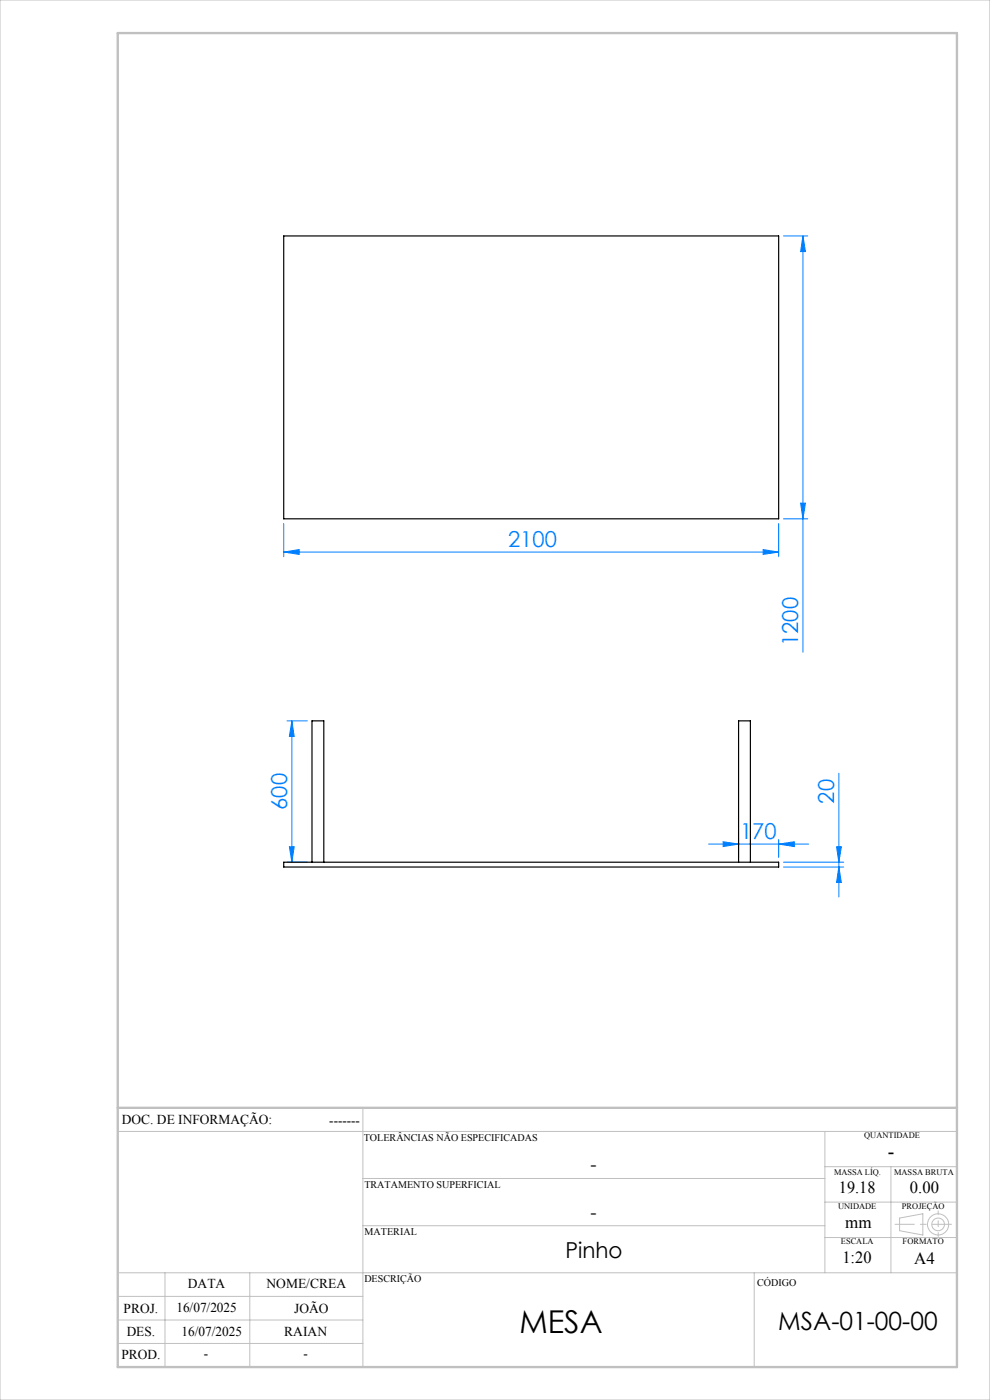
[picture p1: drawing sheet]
<svg xmlns="http://www.w3.org/2000/svg" width="210mm" height="297mm" viewBox="0 0 210 297" stroke-linecap="round" stroke-linejoin="round" font-family="sans-serif">
<g fill="none" stroke="#c0c0c0" stroke-width=".21">
<path d="M0 0h210v297h-210zM77 235v55M25 240h178M77 250h98M175 240v30M175 255h28M175 247.5h28M189 247.5v22.5M190.8 258.4l5-.9v4.5l-5-.9zM25 275h52M25 270h178M35 270v20"/>
<path d="M53 270v20M77 260h98M160 270v20M175 262.5h28M25 285h52M25 280h52"/>
<circle cx="199" cy="259.7" r="1.34"/>
<circle cx="199" cy="259.7" r="2.25"/>
</g>
<g fill="none" stroke="#0080ff" stroke-width=".21">
<path d="M166.2 50.1h5.1M170.3 50.1l.6 3.3h-1.1zM170.3 50.1v88.3M60.2 117.1l3.3-.5v1zM60.2 111.1v7M60.2 117.1h105M161.9 116.6l3.3 .5-3.3 .5zM165.2 111.1v7M166.2 110.1h5.1M169.8 106.7h1.1l-.6 3.4zM60.9 152.9h4.3M61.9 152.9l.5 3.3h-1z"/>
<path d="M61.9 152.9v30M61.4 179.6h1l-.5 3.3zM150.3 179.1h21.2M153.4 178.6l3.3 .5-3.3 .5zM156.7 178.1v3.8M165.2 179.1l3.3-.5v1zM165.2 178.1v3.8M177.4 179.6h1.1l-.6 3.3zM177.9 164v26.3M60.9 182.9h4.3M166.2 182.9h12.8M166.2 183.9h12.8"/>
<path d="M177.9 183.9l.6 3.3h-1.1z"/>
</g>
<path d="M201.8 259.7h-11.9" fill="none" stroke="#c0c0c0" stroke-width=".21" stroke-dasharray="15.2 1.3 1.3 1.3" stroke-dashoffset="11.2"/>
<path d="M199 256.9v5.4" fill="none" stroke="#c0c0c0" stroke-width=".21" stroke-dasharray="15.2 1.3 1.3 1.3" stroke-dashoffset="14.4"/>
<path d="M25 7h178v283h-178zM25 235h178" fill="none" stroke="#c0c0c0" stroke-width=".5"/>
<g fill="#0080ff">
<path d="M60.2 117.1l3.3-.5v1zM161.9 116.6l3.3 .5-3.3 .5zM153.4 178.6l3.3 .5-3.3 .5zM165.2 179.1l3.3-.5v1z"/>
<path d="M61.4 179.6h1l-.5 3.3zM61.9 152.9l.5 3.3h-1z"/>
<path d="M170.3 50.1l.6 3.3h-1.1zM169.8 106.7h1.1l-.6 3.4zM177.4 179.6h1.1l-.6 3.3zM177.9 183.9l.6 3.3h-1.1z"/>
</g>
<path d="M60.2 50.1h105v60h-105zM60.2 182.9h105v1h-105zM66.2 182.9v-30h2.5v30M156.7 182.9v-30h2.5v30" fill="none" stroke="#000" stroke-width=".25"/>
<text font-size="6.7" x="110.2" y="282.7">MESA</text>
<text font-size="5.3" x="165.1" y="282.2">MSA-01-00-00</text>
<g font-size="4.7" fill="#0080ff">
<text x="107.8" y="116.1">2100</text>
<text x="169.3" y="137" transform="rotate(-90 169.3 137)">1200</text>
<text x="60.9" y="171.8" transform="rotate(-90 60.9 171.8)">600</text>
<text x="177" y="170.5" transform="rotate(-90 177 170.5)">20</text>
<text x="157" y="178">170</text>
</g>
<text font-size="4.7" x="120" y="266.8">Pinho</text>
<text font-size="4.3" x="188.3" y="245.8">-</text>
<g font-size="4">
<text x="125.2" y="248.4">-</text>
<text x="125.2" y="258.6">-</text>
</g>
<g font-size="3.6">
<text x="178" y="253.1">19.18</text>
<text x="193" y="253.1">0.00</text>
<text x="179.3" y="260.6">mm</text>
<text x="178.7" y="267.9">1:20</text>
<text x="193.9" y="268.1">A4</text>
</g>
<g font-size="2.9">
<text x="25.9" y="238.4">DOC. DE INFORMAÇÃO:</text>
<text x="69.8" y="238.6">-------</text>
<text x="39.9" y="273.2">DATA</text>
<text x="56.5" y="273.2">NOME/CREA</text>
<text x="26.2" y="278.6">PROJ.</text>
<text x="37.4" y="278.2">16/07/2025</text>
<text x="62.4" y="278.6">JOÃO</text>
<text x="26.9" y="283.4">DES.</text>
<text x="38.5" y="283.4">16/07/2025</text>
<text x="60.3" y="283.4">RAIAN</text>
<text x="25.7" y="288.3">PROD.</text>
<text x="43.3" y="288">-</text>
<text x="64.4" y="288">-</text>
</g>
<g font-size="2.2">
<text x="77.2" y="242.1">TOLERÂNCIAS NÃO ESPECIFICADAS</text>
<text x="77.3" y="251.9">TRATAMENTO SUPERFICIAL</text>
<text x="77.3" y="261.9">MATERIAL</text>
<text x="77.3" y="272.1">DESCRIÇÃO</text>
<text x="160.6" y="272.8">CÓDIGO</text>
</g>
<g font-size="1.8">
<text x="183.3" y="241.4">QUANTIDADE</text>
<text x="176.9" y="249.2">MASSA LÍQ.</text>
<text x="189.7" y="249.2">MASSA BRUTA</text>
<text x="177.8" y="256.5">UNIDADE</text>
<text x="191.3" y="256.5">PROJEÇÃO</text>
<text x="178.4" y="264">ESCALA</text>
<text x="191.5" y="264">FORMATO</text>
</g>
</svg>
